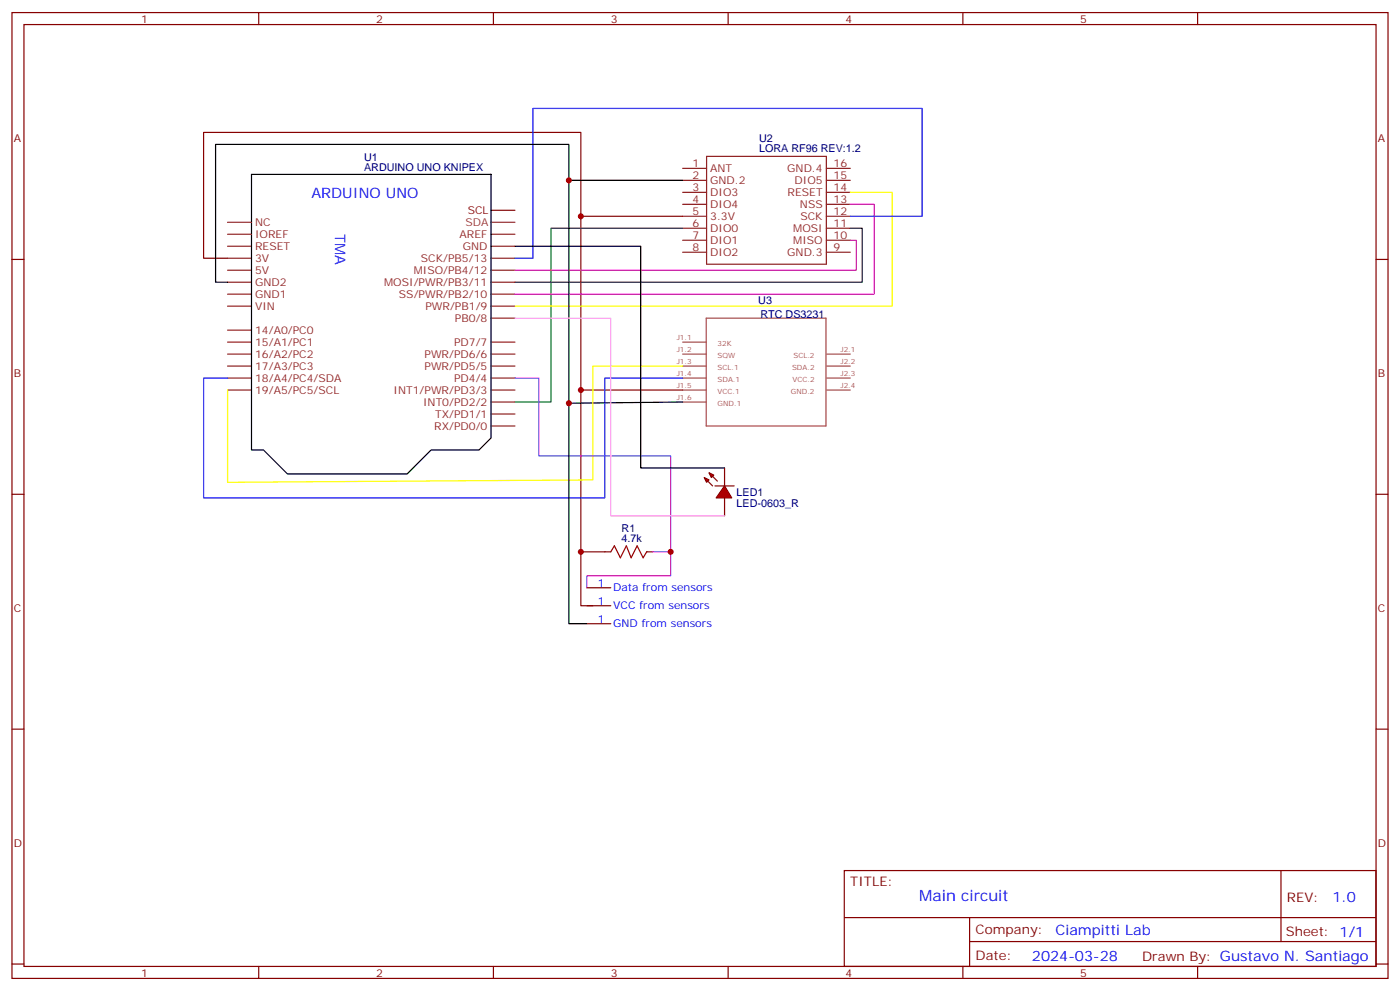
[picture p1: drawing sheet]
<svg xmlns="http://www.w3.org/2000/svg" width="412mm" height="292mm" viewBox="0 0 412 292" stroke-linecap="round" stroke-linejoin="round" font-family="sans-serif">
<g fill="none" stroke="#870000" stroke-width=".35">
<path d="M3.5 3.7h405.4v284.3h-405.4zM7.1 7.2h398.2v277.3h-398.2zM76.2 3.7v3.5M145.3 3.7v3.5M214.5 3.7v3.5M283.6 3.7v3.5M352.8 3.7v3.5M3.5 76.4h3.6M405.3 76.4h3.6M3.5 145.5h3.6M405.3 145.5h3.6M172.9 178.3h7"/>
<path d="M172.9 173h7M178.2 162.5h1.7M190.5 162.5h1.8M172.9 183.6h7M3.5 214.7h3.6M405.3 214.7h3.6M248.7 256.3h156.6v28.2h-156.6zM377.3 256.3v20.9M248.7 270.1h156.5M285.6 277.2h119.6M285.6 270.1v14.2M3.5 283.8h3.6"/>
<path d="M76.2 284.5v3.5M145.3 284.5v3.5M214.5 284.5v3.5M283.6 284.5v3.5M352.8 284.5v3.5M405.3 283.8h3.6"/>
</g>
<g fill="none" stroke="#8c2424" stroke-width=".35">
<path d="M201.1 49.6h7M201.1 53.1h7M201.1 56.6h7M208.1 46h35.3v31.8h-35.3zM243.4 49.6h7.1M243.4 53.1h7.1M243.4 56.6h7.1M67 79.6h7.1M67 76h7.1M67 72.5h7.1M67 69h7.1M67 65.4h7.1"/>
<path d="M144.6 79.6h7.1M144.6 76h7.1M144.6 72.5h7.1M144.6 69h7.1M201.1 63.7h7M201.1 67.2h7M201.1 70.7h7M201.1 74.3h7M201.1 60.1h7M243.4 63.7h7.1M243.4 67.2h7.1M243.4 70.7h7.1"/>
<path d="M243.4 74.3h7.1M243.4 60.1h7.1M67 90.1h7.1M67 86.6h7.1M67 83.1h7.1M67 97.2h7.1M144.6 93.7h7.1M144.6 90.1h7.1M144.6 86.6h7.1M144.6 83.1h7.1M67 114.8h7.1M67 111.3h7.1"/>
<path d="M67 107.8h7.1M67 104.2h7.1M67 100.7h7.1M144.6 118.4h7.1M144.6 114.8h7.1M144.6 111.3h7.1M144.6 107.8h7.1M144.6 104.2h7.1M144.6 100.7h7.1M144.6 125.4h7.1M144.6 121.9h7.1"/>
</g>
<path d="M144.6 65.4h7.1" fill="none" stroke="#933" stroke-width=".35"/>
<path d="M144.6 61.9h7.1M171.1 63.7v51.1h30M201.1 63.7h-30v-24.7h-111.1v37h7M171.1 114.8v63.5h3.5M171.1 162.5h7.1" fill="none" stroke="#900" stroke-width=".35"/>
<path d="M74.1 51.3h70.5v77.6l-3.5 3.6h-14.1l-7.1 7h-35.2l-7.1-7h-3.5zM167.6 53.1h33.5M67 83.1h-3.5v-40.6h104.1v141.1h5.3M201.1 118.4l-33.5 .3" fill="none" stroke="#000" stroke-width=".35"/>
<path d="M208 93.7h35.3v31.7h-35.3zM201.1 114.8h6.9M201.1 111.3h6.9M201.1 107.8h6.9M201.1 104.2h6.9M201.1 100.7h6.9M201.1 118.4h6.9M243.5 114.8h7M243.5 111.3h7M243.5 107.8h7M243.5 104.2h7" fill="none" stroke="#a64a4a" stroke-width=".35"/>
<path d="M250.5 56.6h12.3v33.5h-111.1M201.1 107.8h-26.5v33.5l-107.6 .7v-27.2" fill="none" stroke="#ff0" stroke-width=".35"/>
<path d="M250.5 63.7h21.1v-31.8h-114.6v44.1h-5.3M67 111.3h-7v35.3h118.2v-35.3h22.9" fill="none" stroke="#00f" stroke-width=".35"/>
<path d="M201.1 67.2h-38.8v51.2h-10.6" fill="none" stroke="#008700" stroke-width=".35"/>
<path d="M250.5 60.1h7v26.5h-105.8" fill="none" stroke="#f0f" stroke-width=".35"/>
<path d="M250.5 67.2h3.5v15.9h-102.3" fill="none" stroke="#330" stroke-width=".35"/>
<path d="M250.5 70.7h1.7v8.9h-100.5" fill="none" stroke="#f39" stroke-width=".35"/>
<path d="M179.9 162.5l1.1-1.8 1.7 3.5 1.8-3.5 1.4 3.5 1.8-3.5 1.7 3.5 1.1-1.7" fill="none" stroke="#a10000" stroke-width=".35"/>
<path d="M151.7 111.3h7v22.9h38.9v28.3M192.3 162.5h5.3v7h-24.7v3.5" fill="none" stroke="#90f" stroke-width=".35"/>
<g fill="#f00" stroke="#870000" stroke-width=".35">
<path d="M213.4 143.1l2.1 3.5h-4.5z"/>
<path d="M210.6 143.1h5.7z"/>
</g>
<g fill="#870000" stroke="#870000" stroke-width=".35">
<path d="M208.5 141.6l1.4 1.5z"/>
<path d="M209.9 140.2l1.4 1.4z"/>
</g>
<g fill="#f00" stroke="#870000" stroke-width=".35">
<path d="M207.4 140.6l1.4 .7-.7 .7z"/>
<path d="M208.8 139.2l1.5 .7-.8 .7z"/>
</g>
<path d="M213.4 137.8v5.3M213.4 146.6v5.3" fill="none" stroke="#870000" stroke-width=".35"/>
<path d="M151.7 72.5h37v65.3h24.7" fill="none" stroke="#000" stroke-width=".35"/>
<path d="M151.7 93.7h28.2v58.2h33.5" fill="none" stroke="#f9f" stroke-width=".35"/>
<g fill="#c00">
<circle cx="171.1" cy="63.7" r=".88"/>
<circle cx="171.1" cy="162.5" r=".88"/>
<circle cx="171.1" cy="114.8" r=".88"/>
<circle cx="197.6" cy="162.5" r=".88"/>
<circle cx="167.6" cy="118.7" r=".88"/>
<circle cx="167.6" cy="53.1" r=".88"/>
</g>
<text font-size="4.6" fill="#00f" x="270.8" y="265.3">Main circuit</text>
<g font-size="4.2" fill="#00f">
<text x="91.7" y="58.4">ARDUINO UNO</text>
<text x="98.8" y="69" transform="rotate(90 98.8 69)">TMA</text>
<text x="392.5" y="265.6">1.0</text>
<text x="310.9" y="275.1">Ciampitti Lab</text>
<text x="304" y="282.9">2024-03-28</text>
</g>
<g font-size="3.9" fill="#800">
<text x="250.5" y="260.9">TITLE:</text>
<text x="379.1" y="265.6">REV:</text>
<text x="287.4" y="275.1">Company:</text>
<text x="378.7" y="275.7">Sheet: 1/1</text>
<text x="287.4" y="282.8">Date:</text>
<text x="336.4" y="282.8">Drawn By: Gustavo N. Santiago</text>
</g>
<g font-size="3.2" fill="#800">
<text x="41.6" y="6.7">1</text>
<text x="110.8" y="6.7">2</text>
<text x="179.9" y="6.7">3</text>
<text x="249.1" y="6.7">4</text>
<text x="318.2" y="6.7">5</text>
<text x="4.1" y="41.8">A</text>
<text x="405.9" y="41.8">A</text>
<text x="4.1" y="110.9">B</text>
<text x="405.9" y="110.9">B</text>
<text x="4.1" y="180.1">C</text>
<text x="405.9" y="180.1">C</text>
<text x="4.1" y="249.2">D</text>
<text x="405.9" y="249.2">D</text>
<text x="41.6" y="287.5">1</text>
<text x="110.8" y="287.5">2</text>
<text x="179.9" y="287.5">3</text>
<text x="249.1" y="287.5">4</text>
<text x="318.2" y="287.5">5</text>
</g>
<g font-size="3.2" fill="#000080">
<text x="223.6" y="41.7">U2</text>
<text x="107.3" y="47.3">U1</text>
<text x="223.6" y="44.8">LORA RF96 REV:1.2</text>
<text x="107.3" y="50.3">ARDUINO UNO KNIPEX</text>
<text x="223.4" y="89.6">U3</text>
<text x="224" y="93.7">RTC DS3231</text>
<text x="217" y="149.1">LED-0603_R</text>
<text x="217" y="145.9">LED1</text>
<text x="183" y="159.6">4.7k</text>
<text x="183.1" y="156.7">R1</text>
</g>
<g font-size="3.2" fill="#8d2323">
<text x="204" y="49.2">1</text>
<text x="204" y="52.7">2</text>
<text x="209.2" y="50.6">ANT</text>
<text x="231.9" y="50.6">GND.4</text>
<text x="245.5" y="52.7">15</text>
<text x="245.5" y="49.2">16</text>
<text x="204" y="56.3">3</text>
<text x="204" y="59.8">4</text>
<text x="209.2" y="54.2">GND.2</text>
<text x="209.2" y="57.7">DIO3</text>
<text x="232" y="57.7">RESET</text>
<text x="234.1" y="54.2">DIO5</text>
<text x="245.5" y="56.3">14</text>
<text x="245.5" y="59.8">13</text>
<text x="204" y="63.3">5</text>
<text x="209.2" y="64.7">3.3V</text>
<text x="209.2" y="61.2">DIO4</text>
<text x="235.6" y="61.2">NSS</text>
<text x="235.8" y="64.7">SCK</text>
<text x="245.5" y="63.3">12</text>
<text x="75.1" y="70">IOREF</text>
<text x="75.1" y="66.5">NC</text>
<text x="135.4" y="70">AREF</text>
<text x="204" y="66.9">6</text>
<text x="204" y="70.4">7</text>
<text x="209.2" y="68.3">DIO0</text>
<text x="209.2" y="71.8">DIO1</text>
<text x="233.7" y="71.8">MISO</text>
<text x="233.7" y="68.3">MOSI</text>
<text x="245.5" y="70.4">10</text>
<text x="245.5" y="66.9">11</text>
<text x="75.1" y="77.1">3V</text>
<text x="75.1" y="73.6">RESET</text>
<text x="124" y="77.1">SCK/PB5/13</text>
<text x="136.3" y="73.6">GND</text>
<text x="204" y="73.9">8</text>
<text x="209.2" y="75.3">DIO2</text>
<text x="231.9" y="75.3">GND.3</text>
<text x="245.5" y="73.9">9</text>
<text x="75.1" y="80.6">5V</text>
<text x="121.9" y="80.6">MISO/PB4/12</text>
<text x="75.1" y="87.7">GND1</text>
<text x="75.1" y="84.1">GND2</text>
<text x="113.2" y="84.1">MOSI/PWR/PB3/11</text>
<text x="117.5" y="87.7">SS/PWR/PB2/10</text>
<text x="75.1" y="91.2">VIN</text>
<text x="125.3" y="91.2">PWR/PB1/9</text>
<text x="134" y="94.7">PB0/8</text>
<text x="75.1" y="101.8">15/A1/PC1</text>
<text x="75.1" y="98.2">14/A0/PC0</text>
<text x="133.7" y="101.8">PD7/7</text>
<text x="75.1" y="105.3">16/A2/PC2</text>
<text x="125" y="105.3">PWR/PD6/6</text>
<text x="75.1" y="112.4">18/A4/PC4/SDA</text>
<text x="75.1" y="108.8">17/A3/PC3</text>
<text x="125" y="108.8">PWR/PD5/5</text>
<text x="133.7" y="112.4">PD4/4</text>
<text x="75.1" y="115.9">19/A5/PC5/SCL</text>
<text x="115.9" y="115.9">INT1/PWR/PD3/3</text>
<text x="124.6" y="119.4">INT0/PD2/2</text>
<text x="128.2" y="122.9">TX/PD1/1</text>
<text x="127.9" y="126.5">RX/PD0/0</text>
</g>
<text font-size="3.2" fill="#900" x="137.8" y="63">SCL</text>
<text font-size="3.2" fill="#933" x="137.2" y="66.5">SDA</text>
<g font-size="3.2" fill="#00f">
<text x="176.1" y="172.7">1</text>
<text x="176.1" y="178">1</text>
<text x="180.6" y="179.4">VCC from sensors</text>
<text x="180.6" y="174.1">Data from sensors</text>
<text x="176.1" y="183.3">1</text>
<text x="180.6" y="184.7">GND from sensors</text>
</g>
<g font-size="2.1" fill="#a54b4b">
<text x="199.3" y="100">J1.1</text>
<text x="211.4" y="101.8">32K</text>
<text x="199.3" y="107.1">J1.3</text>
<text x="199.3" y="103.6">J1.2</text>
<text x="211.4" y="105.3">SQW</text>
<text x="233.7" y="105.3">SCL.2</text>
<text x="247.6" y="107.1">J2.2</text>
<text x="247.6" y="103.6">J2.1</text>
<text x="199.3" y="110.6">J1.4</text>
<text x="211.4" y="112.3">SDA.1</text>
<text x="211.4" y="108.8">SCL.1</text>
<text x="233.3" y="108.8">SDA.2</text>
<text x="233.4" y="112.3">VCC.2</text>
<text x="247.6" y="110.6">J2.3</text>
<text x="199.3" y="114.1">J1.5</text>
<text x="199.3" y="117.7">J1.6</text>
<text x="211.4" y="115.9">VCC.1</text>
<text x="211.4" y="119.4">GND.1</text>
<text x="233" y="115.9">GND.2</text>
<text x="247.6" y="114.1">J2.4</text>
</g>
</svg>
